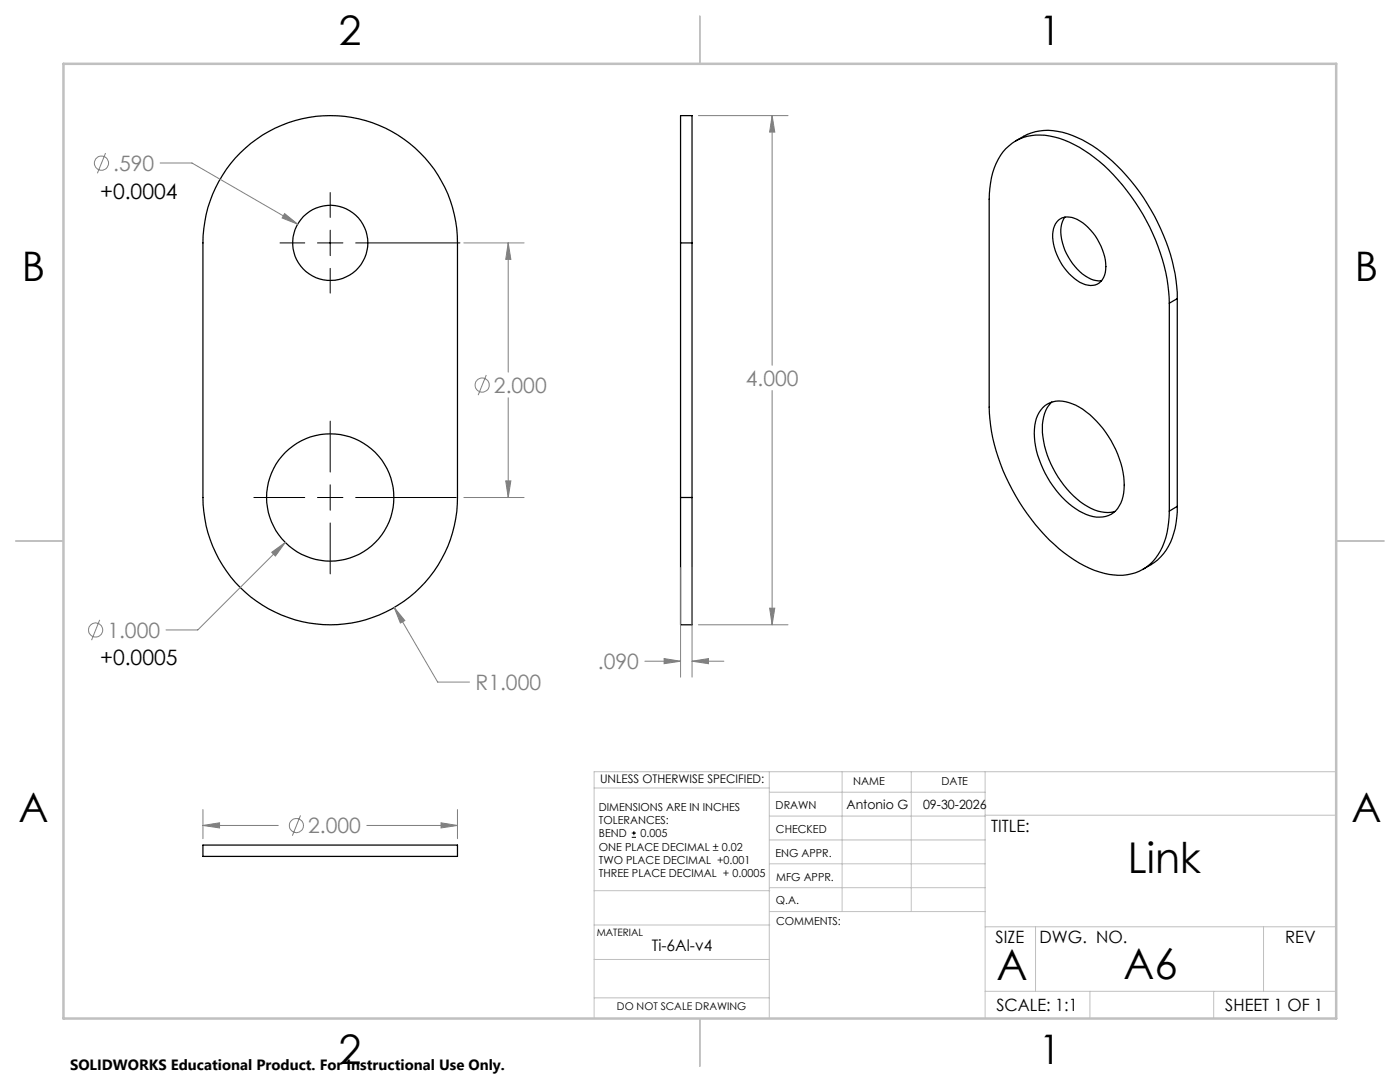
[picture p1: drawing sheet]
<svg xmlns="http://www.w3.org/2000/svg" width="279mm" height="216mm" viewBox="0 0 279 216" stroke-linecap="round" stroke-linejoin="round" font-family="sans-serif">
<g fill="none" stroke="#000" stroke-width=".25">
<path d="M47.9 30.5a25.4 25.4 0 0 1 27.7-5.5 25.4 25.4 0 0 1 15.7 23.5v50.8a25.4 25.4 0 0 1-25.4 25.4 25.4 25.4 0 0 1-25.4-25.4v-50.8a25.4 25.4 0 0 1 7.4-18zM202.7 28.1a11.5 11.5 0 0 1 12.3-.7 33.4 33.4 0 0 1 14 13.2 37.1 37.1 0 0 1 5.9 19M135.8 48.5v-25.4h2.3v25.4M135.8 48.5h2.3M135.8 48.5v50.8M138.1 48.5v50.8M211.2 43.9a3.9 3.9 0 0 1 4.9 .5 11.3 11.3 0 0 1 4.5 10 2.97 2.97 0 0 1-4.5 2.2 11.2 11.2 0 0 1-6-10.4l.5-1.5zM212.5 43.3a5.7 5.7 0 0 0-.4 5.2 11 11 0 0 0 6.1 7.4l1.7 .1M234.9 59.6l-1.5 .9M234.9 59.6v41.4M233.4 60.5a39.7 39.7 0 0 0-11.2-25.6 25.9 25.9 0 0 0-11.8-7.6 9.4 9.4 0 0 0-12 6.2l-.7 2.9-.3 3.4v41.4a39.7 39.7 0 0 0 11.1 25.6 25.8 25.8 0 0 0 11.9 7.6 9.5 9.5 0 0 0 12.3-7.1l.5-3.1 .2-2.2M233.4 60.5v41.5"/>
<path d="M135.8 99.3v25.4h2.3v-25.4M135.8 99.3h2.3M208.1 81.3a5.1 5.1 0 0 1 5.9-.7 17.3 17.3 0 0 1 8.2 8.2 15.2 15.2 0 0 1 1.7 10.9 4.8 4.8 0 0 1-6.4 3.2 17 17 0 0 1-9.4-9.4 14.4 14.4 0 0 1-1.3-10l.6-1.2zM209.9 80.2a7.4 7.4 0 0 0-1.9 6.1 20.1 20.1 0 0 0 9 14.7 7.2 7.2 0 0 0 5.5 1.1M234.9 101a13.7 13.7 0 0 1-3.9 10.7l-2.9 1.9M234.9 101l-1.5 1M40.5 168.6h50.8v2.3h-50.8z"/>
<circle cx="65.9" cy="48.5" r="7.5"/>
<circle cx="65.9" cy="99.3" r="12.7"/>
</g>
<g fill="none" stroke="#808080" stroke-width=".2">
<path d="M54.2 110.2l2.7-2-1.9 2.7zM56.9 108.2l-17.4 17.5h-6.4M19.9 123.7l-1.6 4"/>
<circle cx="19.1" cy="125.7" r="1.41"/>
</g>
<g fill="none" stroke="#c0c0c0" stroke-width=".2">
<path d="M118.6 157.2h34.9M153.5 154v49.2M153.5 158.1h43.1M168.1 154v27.9M181.9 154v27.9M196.6 154v49.2M266.7 154h-148.1v49.2M118.6 177.7h35M153.5 167.6h43.1M153.5 162.8h43.1M153.5 172.4h43.1M153.5 177.1h43.1"/>
<path d="M196.6 162.7h70.1M118.6 199.1h34.9M118.6 191.5h34.9M118.6 184.6h35M153.6 181.9h43M196.6 197.8h70.1M196.6 184.9h70.1M206.7 184.9v12.9M217.5 197.8v5.4M242.2 197.8v5.4M252.2 184.9v12.9"/>
</g>
<path d="M139.7 3.2v9.5M3.1 107.9h9.6M266.7 107.9h9.5M139.7 203.2v9.6" fill="none" stroke="#c0c0c0" stroke-width=".25"/>
<path d="M12.7 12.7h254v190.5h-254z" fill="none" stroke="#c0c0c0" stroke-width=".5"/>
<path d="M54.2 110.2l2.7-2-1.9 2.7z" fill="#808080"/>
<g fill="none" stroke="#808080" stroke-width=".2">
<path d="M21.1 30.6l-1.7 4M32 32.5h6.3l21.1 12.2M56.8 42.6l2.6 2.1-3.1-1.2z"/>
<circle cx="20.2" cy="32.6" r="1.42"/>
</g>
<path d="M56.8 42.6l2.6 2.1-3.1-1.2z" fill="#808080"/>
<g fill="none" stroke="#808080" stroke-width=".2">
<path d="M92.6 48.5h12M101.4 48.5l.6 3.3h-1.1zM101.4 48.5v25.8M97 74.8l-1.6 4M101.4 79.4v19.9M92.6 99.3h12"/>
<circle cx="96.2" cy="76.8" r="1.41"/>
</g>
<path d="M101.4 48.5l.6 3.3h-1.1z" fill="#808080"/>
<path d="M100.9 96h1.1l-.6 3.3z" fill="none" stroke="#808080" stroke-width=".2"/>
<path d="M100.9 96h1.1l-.6 3.3z" fill="#808080"/>
<path d="M78.7 121.2l2.1 2.6-.9 .5zM78.7 121.2l8.6 14.9h6.4" fill="none" stroke="#808080" stroke-width=".2"/>
<path d="M78.7 121.2l2.1 2.6-.9 .5z" fill="#808080"/>
<path d="M135.8 113.2v21.9M138.1 113.2v21.9M128.7 131.9h7.1M132.5 131.4l3.3 .5-3.3 .5zM138.1 131.9h6.4" fill="none" stroke="#808080" stroke-width=".2"/>
<path d="M65.9 38.4v5M55.9 48.5h4.9M63.4 48.5h5M65.9 45.9v5.1M65.9 53.6v4.9M71 48.5h20.8M50.7 99.3h10.1M63.4 99.3h5M65.9 84v10.2M65.9 96.7v5.1M71 99.3h20.1M65.9 104.4v10.1" fill="none" stroke="#000" stroke-width=".2"/>
<path d="M132.5 131.4l3.3 .5-3.3 .5z" fill="#808080"/>
<path d="M138.1 131.9l3.3-.5v1z" fill="none" stroke="#808080" stroke-width=".2"/>
<path d="M138.1 131.9l3.3-.5v1z" fill="#808080"/>
<path d="M139.4 23.1h17.9M154.1 23.1l.5 3.3h-1zM154.1 23.1v49.8M154.1 77.9v46.8M139.4 124.7h17.9" fill="none" stroke="#808080" stroke-width=".2"/>
<path d="M154.1 23.1l.5 3.3h-1z" fill="#808080"/>
<path d="M153.6 121.4h1l-.5 3.3z" fill="none" stroke="#808080" stroke-width=".2"/>
<path d="M153.6 121.4h1l-.5 3.3z" fill="#808080"/>
<g fill="none" stroke="#808080" stroke-width=".2">
<path d="M40.5 164.7l3.3-.5v1zM40.5 161.5v5.9M40.5 164.7h15M60 162.7l-1.7 4.1M73.2 164.7h18.1M91.3 161.5v5.9"/>
<circle cx="59.2" cy="164.7" r="1.41"/>
</g>
<path d="M40.5 164.7l3.3-.5v1z" fill="#808080"/>
<path d="M88 164.2l3.3 .5-3.3 .5z" fill="none" stroke="#808080" stroke-width=".2"/>
<path d="M88 164.2l3.3 .5-3.3 .5z" fill="#808080"/>
<path d="M126.1 167.1h.8M126.1 166.2h.8M126.5 165.8v.9" fill="none" stroke="#000" stroke-width=".2"/>
<g font-size="8.5">
<text x="225.1" y="174.2">Link</text>
<text x="198.9" y="195.5">A</text>
<text x="224.2" y="195.4">A6</text>
</g>
<g font-size="8.1">
<text x="67.6" y="8.9">2</text>
<text x="207.3" y="8.9">1</text>
<text x="4.4" y="56.2">B</text>
<text x="270.4" y="56.2">B</text>
<text x="3.7" y="164.1">A</text>
<text x="269.7" y="164.1">A</text>
<text x="67.6" y="212.4">2</text>
<text x="207.3" y="212.4">1</text>
</g>
<g font-size="4.2" fill="#808080">
<text x="22.6" y="34.1">.590</text>
<text x="148.8" y="77">4.000</text>
<text x="98.6" y="78.4">2.000</text>
<text x="21.4" y="127.2">1.000</text>
<text x="94.9" y="137.7">R1.000</text>
<text x="119.3" y="133.5">.090</text>
<text x="61.5" y="166.3">2.000</text>
</g>
<g font-size="4.2">
<text x="20" y="39.8">+0.0004</text>
<text x="20" y="132.8">+0.0005</text>
</g>
<g font-size="3.4">
<text x="197.8" y="166">TITLE:</text>
<text x="198.7" y="188.1">SIZE</text>
<text x="207.5" y="188.1">DWG. NO.</text>
<text x="256.5" y="188.2">REV</text>
<text x="198.8" y="201.7">SCALE: 1:1</text>
<text x="244.5" y="201.7">SHEET 1 OF 1</text>
</g>
<text font-size="3.2" x="130.1" y="189.8">Ti-6Al-v4</text>
<text font-size="3" x="14" y="213.5">SOLIDWORKS Educational Product. For Instructional Use Only.</text>
<g font-size="2.5">
<text x="168.9" y="161.4">Antonio G</text>
<text x="184.2" y="161.4">09-30-2026</text>
</g>
<text font-size="2.4" x="119.8" y="156.2">UNLESS OTHERWISE SPECIFIED:</text>
<g font-size="2.2">
<text x="119.5" y="161.8">DIMENSIONS ARE IN INCHES</text>
<text x="154.8" y="161.4">DRAWN</text>
<text x="170.3" y="156.6">NAME</text>
<text x="187.9" y="156.7">DATE</text>
<text x="119.5" y="164.4">TOLERANCES:</text>
<text x="119.5" y="167.1">BEND</text>
<text x="127.8" y="167.1">0.005</text>
<text x="154.9" y="166.3">CHECKED</text>
<text x="119.5" y="169.7">ONE PLACE DECIMAL ± 0.02</text>
<text x="119.5" y="172.4">TWO PLACE DECIMAL +0.001</text>
<text x="154.8" y="170.9">ENG APPR.</text>
<text x="119.5" y="175">THREE PLACE DECIMAL + 0.0005</text>
<text x="154.9" y="175.7">MFG APPR.</text>
<text x="154.9" y="180.4">Q.A.</text>
<text x="154.9" y="184.6">COMMENTS:</text>
</g>
<text font-size="2.1" x="123.1" y="201.6">DO NOT SCALE DRAWING</text>
<text font-size="2" x="119.1" y="186.7">MATERIAL</text>
</svg>
